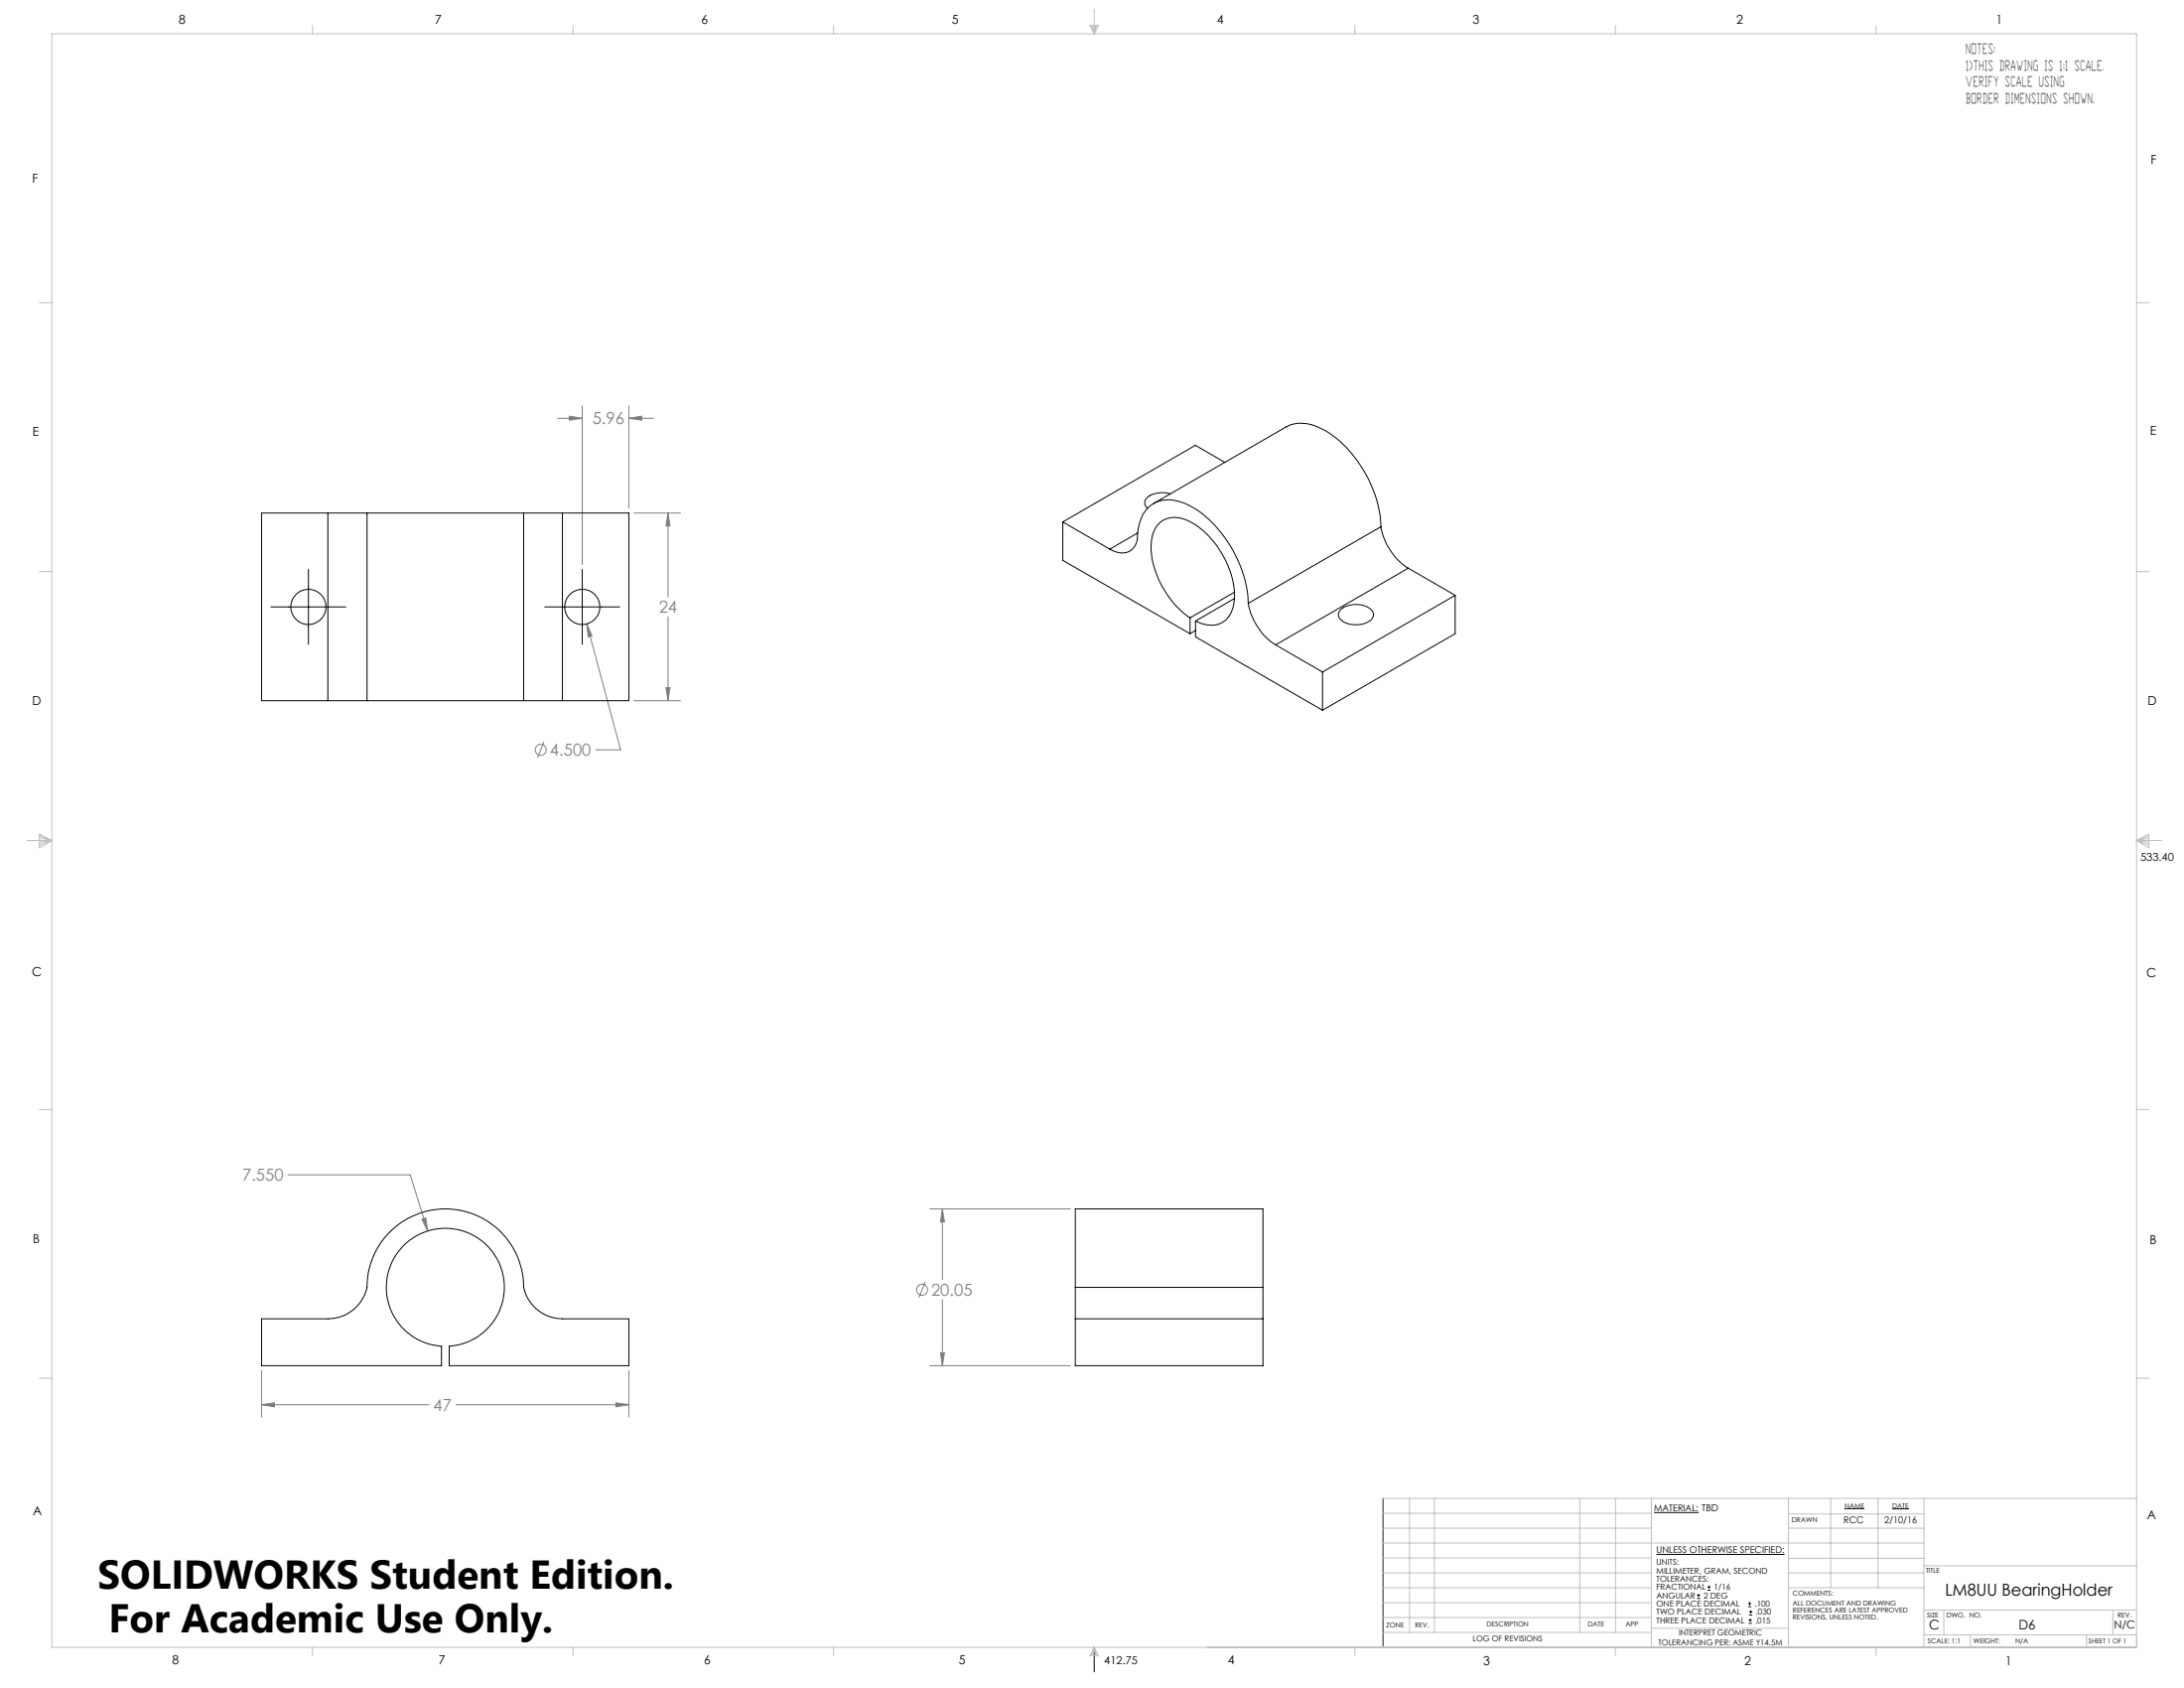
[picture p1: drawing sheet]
<svg xmlns="http://www.w3.org/2000/svg" width="559mm" height="432mm" viewBox="0 0 559 432" stroke-linecap="round" stroke-linejoin="round" font-family="sans-serif">
<g fill="none" stroke="#808080" stroke-width=".25">
<path d="M142.6 107h6.4M145.7 106.5l3.3 .5-3.3 .5zM149 103.8v40.6M160.9 107l3.3-.5v1zM160.9 103.8v26.2M160.9 107h6.4M162.2 131.2h11.9M170.9 131.2l.5 3.3h-1zM170.9 131.2v21.5M150.1 159.6l1.4 3.1-1 .2zM150.1 159.6l8.7 32.2h-6.4M170.9 157.8v21.4"/>
<path d="M162.2 179.2h11.9M170.4 175.9h1l-.5 3.3zM139.2 189.8l-1.7 4M73.7 300.5h31.3l4.4 14.4M107.9 311.9l1-.3 .5 3.3zM237.9 309.2h36M241.1 309.2l.6 3.4h-1.1zM241.1 309.2v18.1M236.7 327.9l-1.6 4M241.1 332.4v17M66.9 359.3l3.3-.5v1.1zM66.9 350.6v11.9"/>
<path d="M66.9 359.3h42.8M116.7 359.3h44.2M157.6 358.8l3.3 .5-3.3 .6zM160.9 350.6v11.9M237.9 349.4h36M240.6 346h1.1l-.6 3.4z"/>
<circle cx="138.4" cy="191.8" r="1.41"/>
<circle cx="235.9" cy="329.9" r="1.4"/>
</g>
<g fill="none" stroke="#000" stroke-width=".25">
<path d="M69.3 155.3h19.2M78.9 145.7v19.1M139.4 155.3h19.2M149 145.7v19.1M423.2 386.9h11.4M423.8 397.6h32.8M471.9 385.9h5.1M484.2 386h4.2M434.2 408.9h.8M434.2 408.1h.8M434.6 407.7v.8M436.9 406.8h.8"/>
<path d="M436.9 406h.8M437.3 405.6v.8M447.3 411h.8M447.3 410.2h.8M447.4 415.3h.8M447.4 414.4h.8M447.5 413.1h.8M447.5 412.3h.8M447.7 409.8v.8M447.8 414.1v.8M448 411.9v.8M280 421.4v6.3"/>
</g>
<path d="M353.9 383.3v38.1" fill="none" stroke="#191924" stroke-width=".25"/>
<path d="M533.9 421.4h12.8" fill="none" stroke="#c0c0c0" stroke-width=".25" stroke-dasharray="15.2 1.3 1.3 1.3" stroke-dashoffset="10.7"/>
<path d="M546.7 421.4v-3.2" fill="none" stroke="#c0c0c0" stroke-width=".25" stroke-dasharray="15.2 1.3 1.3 1.3"/>
<g fill="none" stroke="#c0c0c0" stroke-width=".25">
<path d="M13.3 8.6h533.4v412.8h-533.4zM79.9 6.5v2.1M146.6 6.5v2.1M213.3 6.5v2.1M278.9 6.5h2.2l-1.1 2.1zM279.1 6.5l.9 2.1M279.6 6.5l.4 2.1M280 2.4v6.2M280.3 6.5l-.3 2.1M280.6 6.5l-.6 2.1M346.6 6.5v2.1M413.3 6.5v2.1"/>
<path d="M480 6.5v2.1M10.1 77.4h3.2M546.7 77.4h3.1M10.1 146.2h3.2M546.7 146.2h3.1M6.9 215h6.4M10.1 213.4l3.2 1.6-3.2 1.9zM10.1 213.8l3.2 1.2M10.1 214.4l3.2 .6M13.3 215l-3.2 1.2M13.3 215l-3.2 .5M546.7 215h6.3"/>
<path d="M546.7 215l3.1 .5M546.7 215l3.1 1.2M546.7 215l3.1-1.6v3.5zM549.8 214.4l-3.1 .6M549.8 213.8l-3.1 1.2M10.1 283.8h3.2M546.7 283.8h3.1M10.1 352.6h3.2M546.7 352.6h3.1M353.9 383.3h192.8M353.9 390.9h68.6M353.9 394.7h138.4"/>
<path d="M353.9 398.5h68.6M353.9 387.1h68.6M360.6 383.3v34.3M367 383.3v34.3M404.2 383.3v34.3M413.3 383.3v34.3M422.5 383.3v38.1M457.6 383.3v38.1M457.6 387.3h34.7M457.6 390.9h34.7M457.6 398.6h34.7M468.4 383.3v22.9"/>
<path d="M480.5 383.3v22.9M492.3 383.3v38.1M353.9 413.8h68.6M353.9 417.6h68.6M353.9 406.2h68.6M353.9 402.3h68.6M353.9 410h68.6M422.5 416.5h35.1M457.6 406.2h34.7M457.6 402.3h34.7M492.3 418.2h54.4M492.3 411.9h54.4"/>
<path d="M492.3 400.5h54.4M497.3 411.9v6.3M504.2 418.2v3.2M533.9 418.2v3.2M540.6 411.9v6.3M79.9 421.4v2.1M146.6 421.4v2.1M213.3 421.4v2.1M280 421.4l1.1 2.2h-2.2zM280 421.4l.6 2.2M280 421.4l-.9 2.2M280 421.4l-.4 2.2"/>
<path d="M280 421.4l.3 2.2M346.6 421.4v2.1M413.3 421.4v2.1M480 421.4v2.1"/>
</g>
<path d="M66.9 359.3l3.3-.5v1.1zM157.6 358.8l3.3 .5-3.3 .6zM107.9 311.9l1.5 3-.5-3.3zM170.9 131.2l.5 3.3h-1zM170.4 175.9h1l-.5 3.3zM150.1 159.6l.4 3.3 1-.2zM145.7 106.5l3.3 .5-3.3 .5zM160.9 107l3.3-.5v1zM241.1 309.2l.6 3.4h-1.1zM240.6 346h1.1l-.6 3.4z" fill="#808080"/>
<g fill="none" stroke="#000" stroke-width=".25">
<path d="M313.4 118.3l-7.5-4.4-34 19.6M83.9 131.2h10M83.9 131.2h-17v48h17M83.9 131.2v48M93.9 131.2h40.1M93.9 131.2v48M134 131.2h9.9M134 131.2v48M143.9 131.2h17v48h-17M143.9 131.2v48M271.9 133.5v9.8l32.6 18.8M271.9 133.5l12.1 7"/>
<path d="M291.1 136.3l-7.1 4.2M295.2 128.8l33.9-19.6a9.5 9.5 0 0 1 9.1 .5 30.5 30.5 0 0 1 13.8 17.3l1.1 4.5 .2 3.3M299.4 126.3a6.4 6.4 0 0 0-6.2 1.3 1.77 1.77 0 0 0 .4 2.4M353.3 134.8a16.2 16.2 0 0 0 7 10.5M353.3 134.8l-33.9 19.5M284 140.5a4.6 4.6 0 0 0 6-.3l.3-.5a6.1 6.1 0 0 0 .8-3.7 8.6 8.6 0 0 1 5-7.7 11.3 11.3 0 0 1 10 2 31.5 31.5 0 0 1 13.3 24M304.5 158a23.5 23.5 0 0 1-10-18.8 6.5 6.5 0 0 1 4.3-6.6 9.7 9.7 0 0 1 8.6 2.8 23.3 23.3 0 0 1 8.4 17.8 6.5 6.5 0 0 1-4.9 6.7l-2.7-.2-2.3-.8M304.5 158v4.1M305.9 158.9v4l32.5 18.8M315.8 153.1l-9.9 5.8M315.8 151.5l-11.3 6.5M319.4 154.3a16.1 16.1 0 0 0 7 10.7"/>
<path d="M343 155.9a6.3 6.3 0 0 1 8.2 .5 1.91 1.91 0 0 1-1.3 2.8 6.4 6.4 0 0 1-7.1-.9l-.4-1 .2-.7zM360.3 145.3l-33.9 19.7M360.3 145.3l12 7M372.3 152.3l-33.9 19.6M372.3 152.3v9.8l-33.9 19.6M83.9 179.2h10M93.9 179.2h40.1M134 179.2h9.9M305.9 161.3l-1.4 .8M326.4 165l12 6.9M338.4 171.9v9.8M66.9 337.4h17a10.1 10.1 0 0 0 10.2-10.6 20 20 0 0 1 21.1-17.5 20 20 0 0 1 18.8 20 10.2 10.2 0 0 0 9.9 8.1h17v12h-46v-5a15.1 15.1 0 0 0 12.4-22.2 15.1 15.1 0 0 0-25.3-2 15.1 15.1 0 0 0 8.8 23.9l2.2 .3v5h-46.1z"/>
<path d="M275.1 329.3v8.1M275.1 329.3v-20.1h48v20.1M275.1 337.4v12h48v-12M275.1 337.4h48M275.1 329.3h48M323.1 329.3v8.1"/>
<circle cx="78.9" cy="155.2" r="4.5"/>
<circle cx="149" cy="155.2" r="4.5"/>
</g>
<g font-size="10.3">
<text x="25" y="406.5">SOLIDWORKS Student Edition.</text>
<text x="27.8" y="417.7">For Academic Use Only.</text>
</g>
<g font-size="4.2" fill="#808080">
<text x="151.6" y="108.6">5.96</text>
<text x="168.6" y="156.8">24</text>
<text x="140.7" y="193.3">4.500</text>
<text x="62" y="302.1">7.550</text>
<text x="238.3" y="331.5">20.05</text>
<text x="110.9" y="360.9">47</text>
</g>
<text font-size="4.2" x="497.7" y="408.2">LM8UU BearingHolder</text>
<g font-size="3.5">
<text x="503.1" y="13.8">NOTES:</text>
<text x="503.1" y="18">1)THIS DRAWING IS 1:1 SCALE.</text>
<text x="503.1" y="22.2">VERIFY SCALE USING</text>
<text x="503.1" y="26.4">BORDER DIMENSIONS SHOWN.</text>
</g>
<g font-size="3.4">
<text x="493.6" y="416.9">C</text>
<text x="516.5" y="416.9">D6</text>
</g>
<g font-size="3.2">
<text x="45.7" y="6.1">8</text>
<text x="111.3" y="6.1">7</text>
<text x="179.5" y="6.1">6</text>
<text x="243.5" y="6.1">5</text>
<text x="311.3" y="6">4</text>
<text x="376.8" y="6.1">3</text>
<text x="444.3" y="6.1">2</text>
<text x="510.7" y="6">1</text>
<text x="550.3" y="41.8">F</text>
<text x="8.2" y="46.6">F</text>
<text x="8.4" y="111.5">E</text>
<text x="550.1" y="111.2">E</text>
<text x="8.2" y="180.2">D</text>
<text x="549.6" y="180.4">D</text>
<text x="8.2" y="249.7">C</text>
<text x="549.2" y="249.9">C</text>
<text x="8.4" y="318">B</text>
<text x="550" y="318.2">B</text>
<text x="8.4" y="387.6">A</text>
<text x="549.4" y="388.7">A</text>
<text x="44.1" y="425.8">8</text>
<text x="112.2" y="425.8">7</text>
<text x="180.2" y="425.8">6</text>
<text x="245.3" y="425.7">5</text>
<text x="314.1" y="425.7">4</text>
<text x="379.5" y="425.8">3</text>
<text x="446.4" y="425.8">2</text>
<text x="513.1" y="425.8">1</text>
</g>
<g font-size="2.8">
<text x="547.6" y="220.2">533.40</text>
<text x="540.9" y="416.6">N/C</text>
<text x="282.5" y="425.7">412.75</text>
</g>
<g font-size="2.4">
<text x="423.2" y="386.7">MATERIAL: TBD</text>
<text x="471.7" y="389.7">RCC</text>
<text x="482.2" y="389.7">2/10/16</text>
<text x="423.8" y="397.4">UNLESS OTHERWISE SPECIFIED:</text>
</g>
<g font-size="2.1">
<text x="423.8" y="400.4">UNITS:</text>
<text x="423.8" y="402.5">MILLIMETER, GRAM, SECOND</text>
<text x="423.8" y="404.7">TOLERANCES:</text>
<text x="423.8" y="406.8">FRACTIONAL</text>
<text x="438.5" y="406.8">1/16</text>
<text x="423.8" y="413.1">TWO PLACE DECIMAL</text>
<text x="423.8" y="411">ONE PLACE DECIMAL</text>
<text x="423.8" y="408.9">ANGULAR</text>
<text x="435.9" y="408.9">2 DEG</text>
<text x="448.9" y="411">.100</text>
<text x="449.2" y="413.1">.030</text>
<text x="423.8" y="415.2">THREE PLACE DECIMAL</text>
<text x="449.1" y="415.2">.015</text>
</g>
<g font-size="2">
<text x="376.8" y="420">LOG OF REVISIONS</text>
<text x="429.5" y="418.4">INTERPRET GEOMETRIC</text>
<text x="424.3" y="420.9">TOLERANCING PER: ASME Y14.5M</text>
</g>
<g font-size="1.8">
<text x="458.4" y="389.5">DRAWN</text>
<text x="471.9" y="385.7">NAME</text>
<text x="484.2" y="385.8">DATE</text>
<text x="492.8" y="402.2">TITLE</text>
<text x="458.7" y="408.2">COMMENTS:</text>
<text x="458.7" y="410.7">ALL DOCUMENT AND DRAWING</text>
<text x="458.7" y="412.5">REFERENCES ARE LATEST APPROVED</text>
<text x="493.1" y="413.7">SIZE</text>
<text x="498" y="413.8">DWG. NO.</text>
<text x="541.8" y="413.7">REV.</text>
<text x="354.8" y="416.3">ZONE</text>
<text x="362" y="416.2">REV.</text>
<text x="380.4" y="416.2">DESCRIPTION</text>
<text x="406.3" y="416.2">DATE</text>
<text x="415.9" y="416">APP</text>
<text x="458.7" y="414.2">REVISIONS, UNLESS NOTED.</text>
<text x="493.2" y="420.5">SCALE: 1:1</text>
<text x="504.9" y="420.5">WEIGHT:</text>
<text x="515.6" y="420.5">N/A</text>
</g>
<text font-size="1.7" x="534.4" y="420.3">SHEET 1 OF 1</text>
</svg>
